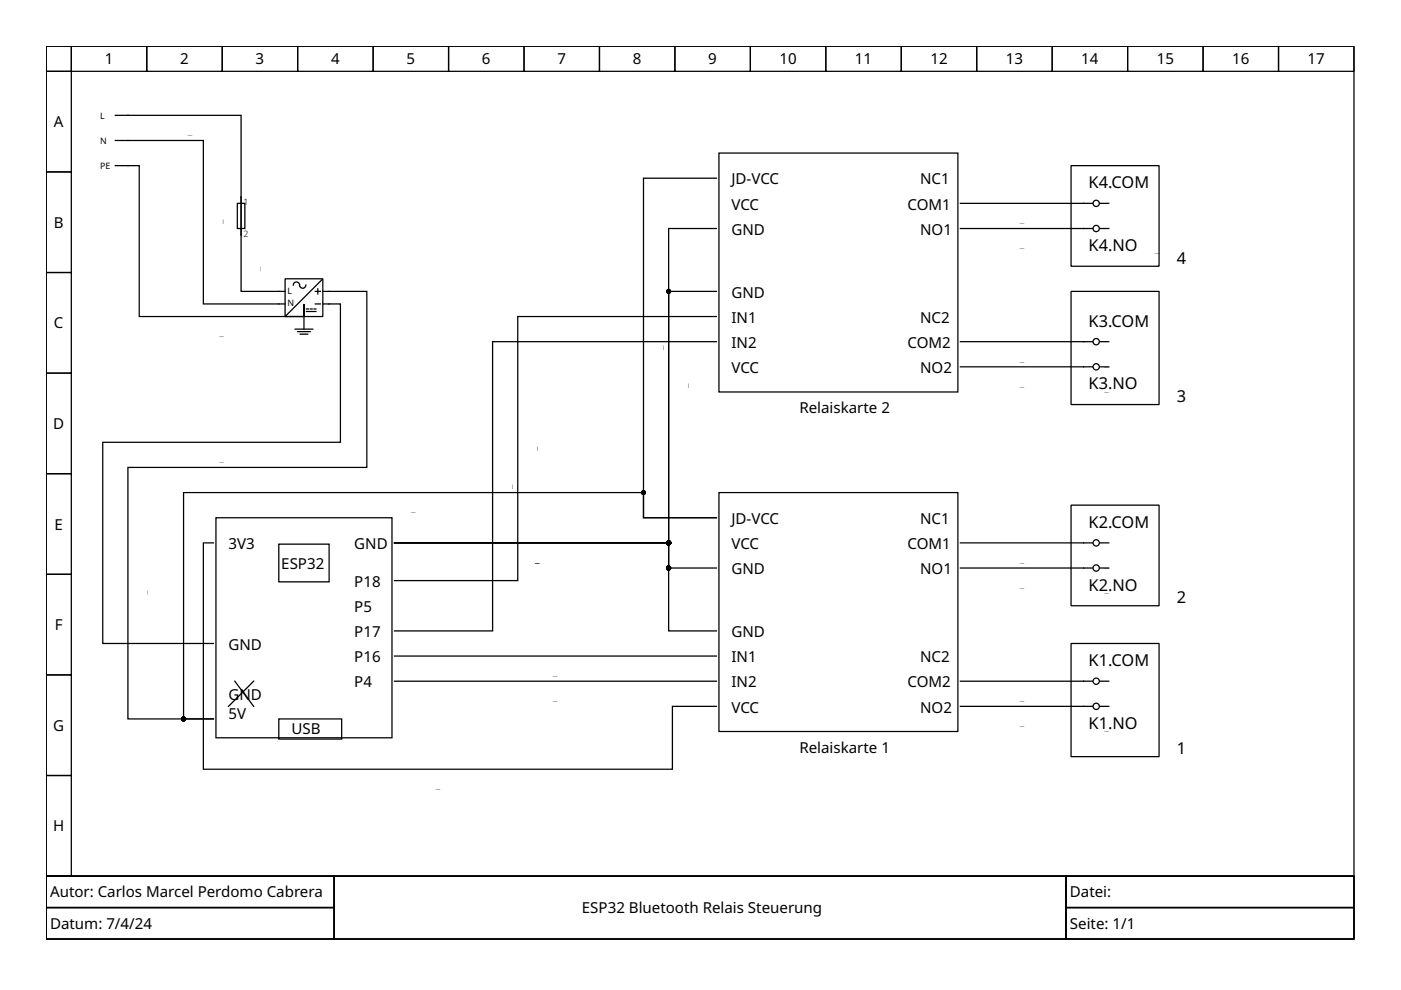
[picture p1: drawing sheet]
<svg xmlns="http://www.w3.org/2000/svg" width="297mm" height="210mm" viewBox="0 0 297 210" stroke-linecap="round" stroke-linejoin="round" font-family="sans-serif">
<g fill="none" stroke="#000" stroke-width=".27">
<path d="M9.8 9.8h277.3v176h-277.3zM9.8 9.8h5.3v5.3h-5.3zM9.8 15.1h5.3v21.4h-5.3zM15.1 9.8h16v5.3h-16zM31.1 9.8h16v5.3h-16zM47.1 9.8h16v5.3h-16zM63.1 9.8h16v5.3h-16zM79.1 9.8h16v5.3h-16zM95.1 9.8h16v5.3h-16zM111.1 9.8h16v5.3h-16zM127.1 9.8h16v5.3h-16zM143.1 9.8h16v5.3h-16z"/>
<path d="M159.1 9.8h16v5.3h-16zM175.1 9.8h16v5.3h-16zM191.1 9.8h16v5.3h-16zM207.1 9.8h16v5.3h-16zM223.1 9.8h16v5.3h-16zM239.1 9.8h16v5.3h-16zM255.1 9.8h16v5.3h-16zM271.1 9.8h16v5.3h-16zM9.8 36.5h5.3v21.3h-5.3zM24.5 24.5h26.6v37.3h9.3M24.5 35.1h5v32h34.9v-2.7v2.4M24.5 29.8h18.6v34.6h17.3"/>
<path d="M151.9 37.8h-15.5v72h15.5h-15.5v-5.4h-97.5v48h6.3h-18.1v-53.3h50.7v-37.3h-9.4M152.4 32.5h50.7v50.6h-50.7zM227.1 35.1h18.6v21.3h-18.6zM9.8 57.8h5.3v21.3h-5.3zM50.3 43.1h1.6v5.3h-1.6zM60.4 59.1h8v8h-8zM68.3 59.2l-7.7 7.8M151.9 48.4h-10.1v66.7h-58.2M203.6 48.4h28M231.6 43.1h-28M233.2 48.4h1.9M233.2 43.1h1.9"/>
<path d="M9.8 79.1h5.3v21.3h-5.3zM62.6 69.8h3.7M63.1 70.3h2.7M63.5 60.4a.67 .67 0 0 0-.7-.6 .67 .67 0 0 0-.6 .6M63.6 70.8h1.6M64.4 67.1v2.7M64.8 60.4a.67 .67 0 0 1-.6 .7 .67 .67 0 0 1-.7-.6M65 65.5h.4M65 66h2M65.8 65.5h.4M66.6 65.5h.4M66.8 64.4h1.1"/>
<path d="M66.8 61.8h1.1M67.4 61.2v1.1M68.4 64.4h3.8v29.4h-50.4v42.6h23.4M151.9 72.4h-47.5v61.4h-20.8M151.9 67.1h-42.1v56h-26.2M151.9 61.8h-10.1v53.3h-58.2M227.1 61.8h18.6v24h-18.6zM231.6 72.4h-28M231.6 77.8h-28M233.2 72.4h1.9M233.2 77.8h1.9M9.8 100.4h5.3v21.4h-5.3z"/>
<path d="M45.2 115.1h-2.1v48h99.5v-13.3h9.3M45.8 109.8h37.3v46.6h-37.3zM59.1 115.4h10.7v8h-10.7zM83.6 115.1h58.2v5.3h10.1M83.6 115.1h58.2v18.7h10.1M152.4 104.4h50.7v50.7h-50.7zM227.1 107.1h18.6v21.3h-18.6zM231.6 115.1h-28M233.2 115.1h1.9M9.8 121.8h5.3v21.3h-5.3zM83.6 139.1h68.3M227.1 136.4h18.6v24h-18.6z"/>
<path d="M231.6 120.4h-28M233.2 120.4h1.9M9.8 143.1h5.3v21.3h-5.3zM49.8 144.4l4 5.4M53.8 144.4l-5.4 5.4M59.1 152.4h13.3v4.3h-13.3zM83.6 144.4h68.3M231.6 144.4h-28M231.6 149.8h-28M233.2 144.4h1.9M233.2 149.8h1.9M9.8 164.4h5.3v21.4h-5.3z"/>
<path d="M9.8 185.8h277.3v13.3h-277.3zM9.8 185.8h61v6.6h-61zM9.8 192.4h61v6.7h-61zM70.8 185.8h155.2v13.3h-155.2zM226 185.8h61.1v6.6h-61.1zM226 192.4h61.1v6.7h-61.1z"/>
<circle cx="232.4" cy="43.1" r=".67"/>
<circle cx="232.4" cy="48.4" r=".67"/>
<circle cx="232.4" cy="77.8" r=".67"/>
<circle cx="232.4" cy="72.4" r=".67"/>
<circle cx="232.4" cy="115.1" r=".67"/>
<circle cx="232.4" cy="120.4" r=".67"/>
<circle cx="232.4" cy="144.4" r=".67"/>
<circle cx="232.4" cy="149.8" r=".67"/>
</g>
<g fill="#000" stroke="#000" stroke-width=".27">
<circle cx="141.8" cy="61.8" r=".4"/>
<circle cx="136.4" cy="104.4" r=".4"/>
<circle cx="141.8" cy="115.1" r=".4"/>
<circle cx="141.8" cy="120.4" r=".4"/>
<circle cx="38.9" cy="152.4" r=".4"/>
</g>
<g font-size="3.5">
<text x="230.8" y="39.9">K4.COM</text>
<text x="230.8" y="53.2">K4.NO</text>
<text x="249.5" y="55.9">4</text>
<text x="230.8" y="69.2">K3.COM</text>
<text x="230.8" y="82.6">K3.NO</text>
<text x="249.5" y="85.2">3</text>
<text x="230.8" y="111.9">K2.COM</text>
<text x="230.8" y="125.2">K2.NO</text>
<text x="249.5" y="127.9">2</text>
<text x="230.8" y="141.2">K1.COM</text>
<text x="230.8" y="154.6">K1.NO</text>
<text x="249.5" y="159.9">1</text>
</g>
<g font-size="3.2">
<text x="22.2" y="13.7">1</text>
<text x="38.2" y="13.7">2</text>
<text x="54.2" y="13.7">3</text>
<text x="70.2" y="13.7">4</text>
<text x="86.2" y="13.7">5</text>
<text x="102.2" y="13.7">6</text>
<text x="118.2" y="13.7">7</text>
<text x="134.2" y="13.7">8</text>
<text x="150.2" y="13.7">9</text>
<text x="165.3" y="13.7">10</text>
<text x="181.3" y="13.7">11</text>
<text x="197.3" y="13.7">12</text>
<text x="213.3" y="13.7">13</text>
<text x="229.3" y="13.7">14</text>
<text x="245.2" y="13.7">15</text>
<text x="261.2" y="13.7">16</text>
<text x="277.2" y="13.7">17</text>
<text x="11.4" y="27">A</text>
<text x="155.1" y="39.1">JD-VCC</text>
<text x="195.1" y="39.1">NC1</text>
<text x="155.1" y="44.4">VCC</text>
<text x="192.4" y="44.4">COM1</text>
<text x="11.4" y="48.3">B</text>
<text x="155.1" y="49.8">GND</text>
<text x="195.1" y="49.8">NO1</text>
<text x="155.1" y="63.1">GND</text>
<text x="11.4" y="69.6">C</text>
<text x="155.1" y="68.4">IN1</text>
<text x="195.1" y="68.4">NC2</text>
<text x="155.1" y="73.8">IN2</text>
<text x="192.4" y="73.8">COM2</text>
<text x="155.1" y="79.1">VCC</text>
<text x="195.1" y="79.1">NO2</text>
<text x="169.5" y="87.6">Relaiskarte 2</text>
<text x="11.3" y="91">D</text>
<text x="11.6" y="112.3">E</text>
<text x="155.1" y="111.1">JD-VCC</text>
<text x="195.1" y="111.1">NC1</text>
<text x="48.4" y="116.4">3V3</text>
<text x="75.1" y="116.4">GND</text>
<text x="155.1" y="116.4">VCC</text>
<text x="192.4" y="116.4">COM1</text>
<text x="59.6" y="120.7">ESP32</text>
<text x="75.1" y="124.4">P18</text>
<text x="155.1" y="121.8">GND</text>
<text x="195.1" y="121.8">NO1</text>
<text x="75.1" y="129.8">P5</text>
<text x="11.6" y="133.6">F</text>
<text x="48.4" y="137.8">GND</text>
<text x="75.1" y="135.1">P17</text>
<text x="155.1" y="135.1">GND</text>
<text x="75.1" y="140.4">P16</text>
<text x="155.1" y="140.4">IN1</text>
<text x="195.1" y="140.4">NC2</text>
<text x="48.4" y="148.4">GND</text>
<text x="75.1" y="145.8">P4</text>
<text x="155.1" y="145.8">IN2</text>
<text x="192.4" y="145.8">COM2</text>
<text x="11.3" y="155">G</text>
<text x="48.4" y="152.4">5V</text>
<text x="61.8" y="155.6">USB</text>
<text x="155.1" y="151.1">VCC</text>
<text x="195.1" y="151.1">NO2</text>
<text x="169.5" y="159.6">Relaiskarte 1</text>
<text x="11.3" y="176.3">H</text>
<text x="10.6" y="190.3">Autor: Carlos Marcel Perdomo Cabrera</text>
<text x="226.8" y="190.3">Datei:</text>
<text x="10.6" y="197">Datum: 7/4/24</text>
<text x="123.4" y="193.6">ESP32 Bluetooth Relais Steuerung</text>
<text x="226.8" y="197">Seite: 1/1</text>
</g>
<g font-size="2.4">
<text x="39.8" y="28.5">_</text>
<text x="47.1" y="47.6" transform="rotate(-90 47.1 47.6)">_</text>
<text x="216.2" y="47.1">_</text>
<text x="216.2" y="52.4">_</text>
<text x="234.1" y="48.2">_</text>
<text x="244.8" y="53.5">_</text>
<text x="55.1" y="57.4" transform="rotate(-90 55.1 57.4)">_</text>
<text x="46.5" y="71.1">_</text>
<text x="140.4" y="74.2" transform="rotate(-90 140.4 74.2)">_</text>
<text x="216.2" y="76.4">_</text>
<text x="234.1" y="77.5">_</text>
<text x="145.8" y="82.2" transform="rotate(-90 145.8 82.2)">_</text>
<text x="216.2" y="81.8">_</text>
<text x="234.1" y="82.8">_</text>
<text x="113.8" y="95.6" transform="rotate(-90 113.8 95.6)">_</text>
<text x="46.5" y="97.8">_</text>
<text x="108.4" y="103.6" transform="rotate(-90 108.4 103.6)">_</text>
<text x="87.2" y="108.4">_</text>
<text x="113.4" y="119.1">_</text>
<text x="216.2" y="119.1">_</text>
<text x="216.2" y="124.4">_</text>
<text x="234.1" y="120.2">_</text>
<text x="234.1" y="125.5">_</text>
<text x="31.1" y="126.2" transform="rotate(-90 31.1 126.2)">_</text>
<text x="117.3" y="143.1">_</text>
<text x="117.3" y="148.4">_</text>
<text x="216.2" y="148.4">_</text>
<text x="234.1" y="149.5">_</text>
<text x="216.2" y="153.8">_</text>
<text x="234.1" y="154.8">_</text>
<text x="92.4" y="167.1">_</text>
</g>
<g font-size="1.9">
<text x="21.3" y="25.3">L</text>
<text x="21.3" y="35.9">PE</text>
<text x="21.3" y="30.6">N</text>
<text x="51.6" y="43.4">1</text>
<text x="51.6" y="50.3">2</text>
<text x="61" y="65">N</text>
<text x="61" y="62.4">L</text>
</g>
</svg>
